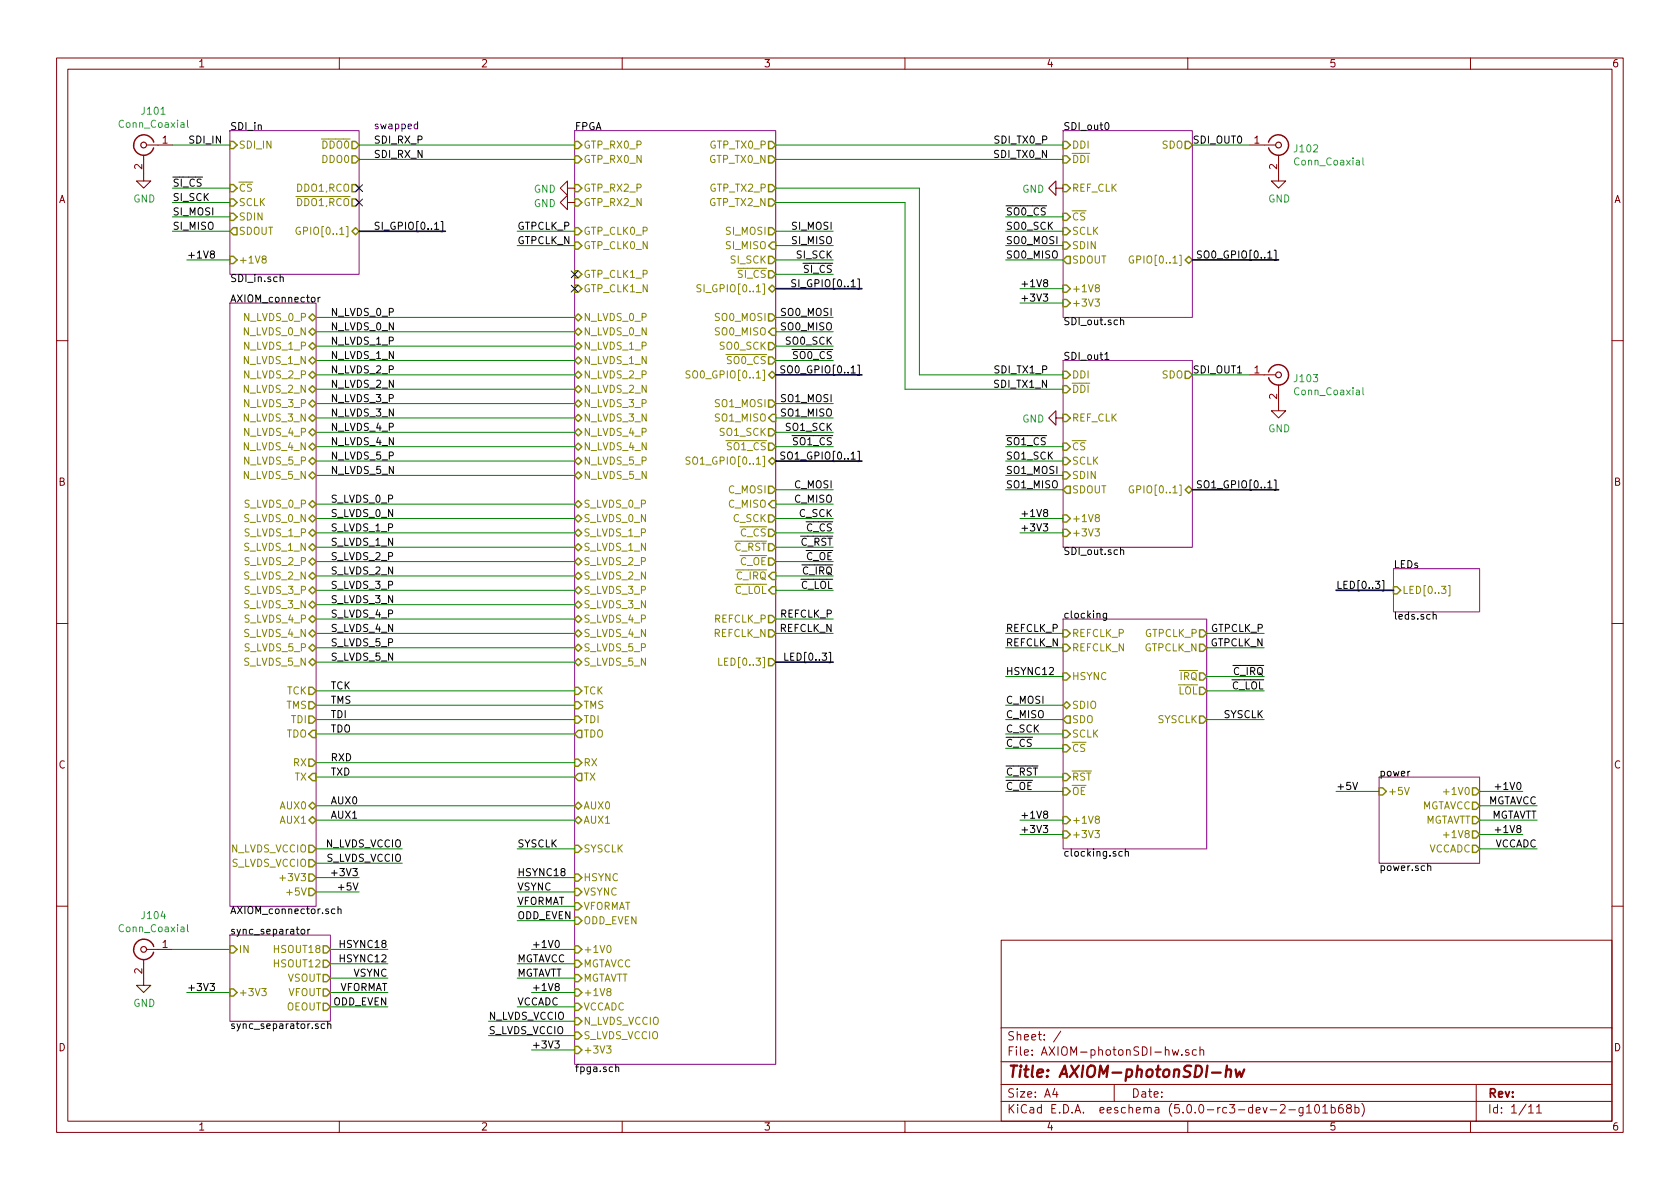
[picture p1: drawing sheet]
EESchema Schematic File Version 4
LIBS:AXIOM-photonSDI-hw-cache
EELAYER 26 0
EELAYER END
$Descr A4 11693 8268
encoding utf-8
Sheet 1 11
Title "AXIOM-photonSDI-hw"
Date ""
Rev ""
Comp ""
Comment1 ""
Comment2 ""
Comment3 ""
Comment4 ""
$EndDescr
$Sheet
S 1600 900  900  1000
U 5AEC3EDD
F0 "SDI_in" 50
F1 "SDI_in.sch" 50
F2 "~CS" I L 1600 1300 50 
F3 "SCLK" I L 1600 1400 50 
F4 "SDIN" I L 1600 1500 50 
F5 "SDOUT" O L 1600 1600 50 
F6 "DDO0" O R 2500 1100 50 
F7 "~DDO0" O R 2500 1000 50 
F8 "SDI_IN" I L 1600 1000 50 
F9 "DDO1,RCO" O R 2500 1300 50 
F10 "~DDO1,RCO" O R 2500 1400 50 
F11 "GPIO[0..1]" B R 2500 1600 50 
F12 "+1V8" I L 1600 1800 50 
$EndSheet
$Sheet
S 7400 900  900  1300
U 5AEC3F24
F0 "SDI_out0" 50
F1 "SDI_out.sch" 50
F2 "GPIO[0..1]" B R 8300 1800 50 
F3 "~CS" I L 7400 1500 50 
F4 "SCLK" I L 7400 1600 50 
F5 "SDIN" I L 7400 1700 50 
F6 "SDOUT" O L 7400 1800 50 
F7 "REF_CLK" I L 7400 1300 50 
F8 "DDI" I L 7400 1000 50 
F9 "~DDI" I L 7400 1100 50 
F10 "SDO" O R 8300 1000 50 
F11 "+3V3" I L 7400 2100 50 
F12 "+1V8" I L 7400 2000 50 
$EndSheet
$Sheet
S 7400 4300 1000 1600
U 5AEC3F2E
F0 "clocking" 50
F1 "clocking.sch" 50
F2 "SDIO" B L 7400 4900 50 
F3 "SDO" O L 7400 5000 50 
F4 "SCLK" I L 7400 5100 50 
F5 "~CS" I L 7400 5200 50 
F6 "REFCLK_P" I L 7400 4400 50 
F7 "REFCLK_N" I L 7400 4500 50 
F8 "GTPCLK_P" O R 8400 4400 50 
F9 "GTPCLK_N" O R 8400 4500 50 
F10 "+1V8" I L 7400 5700 50 
F11 "+3V3" I L 7400 5800 50 
F12 "SYSCLK" O R 8400 5000 50 
F13 "HSYNC" I L 7400 4700 50 
F14 "~RST" I L 7400 5400 50 
F15 "~OE" I L 7400 5500 50 
F16 "~IRQ" O R 8400 4700 50 
F17 "~LOL" O R 8400 4800 50 
$EndSheet
$Sheet
S 9600 5400 700  600 
U 5AEC3F3D
F0 "power" 50
F1 "power.sch" 50
F2 "+5V" I L 9600 5500 50 
F3 "+1V0" O R 10300 5500 50 
F4 "+1V8" O R 10300 5800 50 
F5 "MGTAVCC" O R 10300 5600 50 
F6 "MGTAVTT" O R 10300 5700 50 
F7 "VCCADC" O R 10300 5900 50 
$EndSheet
$Sheet
S 4000 900  1400 6500
U 5AEC3F49
F0 "FPGA" 50
F1 "fpga.sch" 50
F2 "TCK" I L 4000 4800 50 
F3 "TMS" I L 4000 4900 50 
F4 "TDI" I L 4000 5000 50 
F5 "TDO" O L 4000 5100 50 
F6 "GTP_TX0_P" O R 5400 1000 50 
F7 "GTP_TX0_N" O R 5400 1100 50 
F8 "GTP_TX2_P" O R 5400 1300 50 
F9 "GTP_TX2_N" O R 5400 1400 50 
F10 "GTP_CLK0_P" I L 4000 1600 50 
F11 "GTP_CLK0_N" I L 4000 1700 50 
F12 "GTP_CLK1_P" I L 4000 1900 50 
F13 "GTP_CLK1_N" I L 4000 2000 50 
F14 "GTP_RX0_P" I L 4000 1000 50 
F15 "GTP_RX0_N" I L 4000 1100 50 
F16 "GTP_RX2_P" I L 4000 1300 50 
F17 "GTP_RX2_N" I L 4000 1400 50 
F18 "S_LVDS_0_P" B L 4000 3500 50 
F19 "S_LVDS_0_N" B L 4000 3600 50 
F20 "S_LVDS_1_P" B L 4000 3700 50 
F21 "S_LVDS_1_N" B L 4000 3800 50 
F22 "S_LVDS_2_P" B L 4000 3900 50 
F23 "S_LVDS_2_N" B L 4000 4000 50 
F24 "S_LVDS_3_P" B L 4000 4100 50 
F25 "S_LVDS_3_N" B L 4000 4200 50 
F26 "S_LVDS_4_P" B L 4000 4300 50 
F27 "S_LVDS_4_N" B L 4000 4400 50 
F28 "S_LVDS_5_P" B L 4000 4500 50 
F29 "S_LVDS_5_N" B L 4000 4600 50 
F30 "N_LVDS_0_P" B L 4000 2200 50 
F31 "N_LVDS_0_N" B L 4000 2300 50 
F32 "N_LVDS_1_P" B L 4000 2400 50 
F33 "N_LVDS_1_N" B L 4000 2500 50 
F34 "N_LVDS_2_P" B L 4000 2600 50 
F35 "N_LVDS_2_N" B L 4000 2700 50 
F36 "N_LVDS_3_P" B L 4000 2800 50 
F37 "N_LVDS_3_N" B L 4000 2900 50 
F38 "N_LVDS_4_P" B L 4000 3000 50 
F39 "N_LVDS_4_N" B L 4000 3100 50 
F40 "N_LVDS_5_P" B L 4000 3200 50 
F41 "N_LVDS_5_N" B L 4000 3300 50 
F42 "RX" I L 4000 5300 50 
F43 "TX" O L 4000 5400 50 
F44 "AUX0" B L 4000 5600 50 
F45 "AUX1" B L 4000 5700 50 
F46 "SYSCLK" I L 4000 5900 50 
F47 "+1V0" I L 4000 6600 50 
F48 "MGTAVCC" I L 4000 6700 50 
F49 "MGTAVTT" I L 4000 6800 50 
F50 "+1V8" I L 4000 6900 50 
F51 "VCCADC" I L 4000 7000 50 
F52 "S_LVDS_VCCIO" I L 4000 7200 50 
F53 "N_LVDS_VCCIO" I L 4000 7100 50 
F54 "+3V3" I L 4000 7300 50 
F55 "LED[0..3]" O R 5400 4600 50 
F56 "SI_MOSI" O R 5400 1600 50 
F57 "SI_MISO" I R 5400 1700 50 
F58 "SI_SCK" O R 5400 1800 50 
F59 "~SI_CS" O R 5400 1900 50 
F60 "SO0_MOSI" O R 5400 2200 50 
F61 "SO0_MISO" I R 5400 2300 50 
F62 "SO0_SCK" O R 5400 2400 50 
F63 "~SO0_CS" O R 5400 2500 50 
F64 "SO1_MOSI" O R 5400 2800 50 
F65 "SO1_MISO" I R 5400 2900 50 
F66 "SO1_SCK" O R 5400 3000 50 
F67 "~SO1_CS" O R 5400 3100 50 
F68 "C_MOSI" O R 5400 3400 50 
F69 "C_MISO" I R 5400 3500 50 
F70 "C_SCK" O R 5400 3600 50 
F71 "~C_CS" O R 5400 3700 50 
F72 "SI_GPIO[0..1]" B R 5400 2000 50 
F73 "SO0_GPIO[0..1]" B R 5400 2600 50 
F74 "SO1_GPIO[0..1]" B R 5400 3200 50 
F75 "REFCLK_P" O R 5400 4300 50 
F76 "REFCLK_N" O R 5400 4400 50 
F77 "~C_RST" O R 5400 3800 50 
F78 "~C_OE" O R 5400 3900 50 
F79 "~C_IRQ" I R 5400 4000 50 
F80 "~C_LOL" I R 5400 4100 50 
F81 "HSYNC" I L 4000 6100 50 
F82 "VSYNC" I L 4000 6200 50 
F83 "VFORMAT" I L 4000 6300 50 
F84 "ODD_EVEN" I L 4000 6400 50 
$EndSheet
$Comp
L Connector:Conn_Coaxial J101
U 1 1
P 1000 1000
F 0 "J101" H 930 1238 50  0000 C CNN
F 1 "Conn_Coaxial" H 930 1147 50  0000 C CNN
F 2 "Connector_Coaxial:HDBNC_Amphenol_0341018_EdgeMount" H 1000 1000 50  0001 C CNN
F 3 " ~" H 1000 1000 50  0001 C CNN
	1    1000 1000
	-1   0    0    -1  
$EndComp
Wire Wire Line
	1200 1000 1600 1000
$Comp
L power:GND #PWR0101
U 1 1
P 1000 1200
F 0 "#PWR0101" H 1000 950 50  0001 C CNN
F 1 "GND" H 1005 1027 50  0000 C CNN
F 2 "" H 1000 1200 50  0001 C CNN
F 3 "" H 1000 1200 50  0001 C CNN
	1    1000 1200
	1    0    0    -1  
$EndComp
$Comp
L Connector:Conn_Coaxial J102
U 1 1
P 8900 1000
F 0 "J102" H 8999 976 50  0000 L CNN
F 1 "Conn_Coaxial" H 8999 885 50  0000 L CNN
F 2 "Connector_Coaxial:HDBNC_Amphenol_0341018_EdgeMount" H 8900 1000 50  0001 C CNN
F 3 " ~" H 8900 1000 50  0001 C CNN
	1    8900 1000
	1    0    0    -1  
$EndComp
$Comp
L Connector:Conn_Coaxial J103
U 1 1
P 8900 2600
F 0 "J103" H 8999 2576 50  0000 L CNN
F 1 "Conn_Coaxial" H 8999 2485 50  0000 L CNN
F 2 "Connector_Coaxial:HDBNC_Amphenol_0341018_EdgeMount" H 8900 2600 50  0001 C CNN
F 3 " ~" H 8900 2600 50  0001 C CNN
	1    8900 2600
	1    0    0    -1  
$EndComp
Text Label 1550 1000 2    50   ~ 0
SDI_IN
$Sheet
S 9700 3950 600  300 
U 5AFE2BD2
F0 "LEDs" 50
F1 "leds.sch" 50
F2 "LED[0..3]" I L 9700 4100 50 
$EndSheet
$Sheet
S 7400 2500 900  1300
U 5AEC3EFE
F0 "SDI_out1" 50
F1 "SDI_out.sch" 50
F2 "GPIO[0..1]" B R 8300 3400 50 
F3 "~CS" I L 7400 3100 50 
F4 "SCLK" I L 7400 3200 50 
F5 "SDIN" I L 7400 3300 50 
F6 "SDOUT" O L 7400 3400 50 
F7 "REF_CLK" I L 7400 2900 50 
F8 "DDI" I L 7400 2600 50 
F9 "~DDI" I L 7400 2700 50 
F10 "SDO" O R 8300 2600 50 
F11 "+3V3" I L 7400 3700 50 
F12 "+1V8" I L 7400 3600 50 
$EndSheet
Wire Wire Line
	8300 1000 8700 1000
Wire Wire Line
	8700 2600 8300 2600
$Comp
L power:GND #PWR0102
U 1 1
P 8900 1200
F 0 "#PWR0102" H 8900 950 50  0001 C CNN
F 1 "GND" H 8905 1027 50  0000 C CNN
F 2 "" H 8900 1200 50  0001 C CNN
F 3 "" H 8900 1200 50  0001 C CNN
	1    8900 1200
	1    0    0    -1  
$EndComp
$Comp
L power:GND #PWR0106
U 1 1
P 8900 2800
F 0 "#PWR0106" H 8900 2550 50  0001 C CNN
F 1 "GND" H 8905 2627 50  0000 C CNN
F 2 "" H 8900 2800 50  0001 C CNN
F 3 "" H 8900 2800 50  0001 C CNN
	1    8900 2800
	1    0    0    -1  
$EndComp
Text Label 8300 1000 0    50   ~ 0
SDI_OUT0
Text Label 8300 2600 0    50   ~ 0
SDI_OUT1
Wire Wire Line
	2200 5900 2800 5900
Wire Wire Line
	2200 6000 2800 6000
Wire Wire Line
	2200 2200 4000 2200
Wire Wire Line
	4000 2300 2200 2300
Wire Wire Line
	2200 2400 4000 2400
Wire Wire Line
	2200 2600 4000 2600
Wire Wire Line
	2200 2500 4000 2500
Wire Wire Line
	4000 2700 2200 2700
Wire Wire Line
	2200 2800 4000 2800
Wire Wire Line
	4000 2900 2200 2900
Wire Wire Line
	2200 3000 4000 3000
Wire Wire Line
	4000 3100 2200 3100
Wire Wire Line
	2200 3200 4000 3200
Wire Wire Line
	4000 3300 2200 3300
Wire Wire Line
	2200 4800 4000 4800
Wire Wire Line
	4000 4900 2200 4900
Wire Wire Line
	2200 5000 4000 5000
Wire Wire Line
	4000 5100 2200 5100
Wire Wire Line
	2200 5300 4000 5300
Wire Wire Line
	4000 5400 2200 5400
Wire Wire Line
	2200 5600 4000 5600
Wire Wire Line
	4000 5700 2200 5700
Wire Wire Line
	2200 3500 4000 3500
Wire Wire Line
	4000 3600 2200 3600
Wire Wire Line
	2200 3700 4000 3700
Wire Wire Line
	4000 3800 2200 3800
Wire Wire Line
	2200 3900 4000 3900
Wire Wire Line
	4000 4000 2200 4000
Wire Wire Line
	2200 4100 4000 4100
Wire Wire Line
	4000 4200 2200 4200
Wire Wire Line
	2200 4300 4000 4300
Wire Wire Line
	4000 4400 2200 4400
Wire Wire Line
	2200 4500 4000 4500
Wire Wire Line
	4000 4600 2200 4600
Wire Wire Line
	2200 6200 2500 6200
Wire Wire Line
	9300 5500 9600 5500
Text Label 9300 5500 0    50   ~ 0
+5V
Text Label 2800 5900 2    50   ~ 0
N_LVDS_VCCIO
Wire Wire Line
	3400 7100 4000 7100
Text Label 3400 7100 0    50   ~ 0
N_LVDS_VCCIO
Text Label 2800 6000 2    50   ~ 0
S_LVDS_VCCIO
Wire Wire Line
	3400 7200 4000 7200
Text Label 3400 7200 0    50   ~ 0
S_LVDS_VCCIO
Wire Wire Line
	10700 5900 10300 5900
Text Label 10700 5900 2    50   ~ 0
VCCADC
Wire Wire Line
	3600 7000 4000 7000
Text Label 3600 7000 0    50   ~ 0
VCCADC
Wire Wire Line
	10700 5600 10300 5600
Text Label 10700 5600 2    50   ~ 0
MGTAVCC
Wire Wire Line
	3600 6700 4000 6700
Text Label 3600 6700 0    50   ~ 0
MGTAVCC
Wire Wire Line
	10700 5700 10300 5700
Text Label 10700 5700 2    50   ~ 0
MGTAVTT
Wire Wire Line
	3600 6800 4000 6800
Text Label 3600 6800 0    50   ~ 0
MGTAVTT
$Sheet
S 1600 2100 600  4200
U 5AEC3F53
F0 "AXIOM_connector" 50
F1 "AXIOM_connector.sch" 50
F2 "S_LVDS_0_P" B R 2200 3500 50 
F3 "S_LVDS_0_N" B R 2200 3600 50 
F4 "S_LVDS_1_P" B R 2200 3700 50 
F5 "S_LVDS_1_N" B R 2200 3800 50 
F6 "S_LVDS_2_P" B R 2200 3900 50 
F7 "S_LVDS_2_N" B R 2200 4000 50 
F8 "S_LVDS_3_P" B R 2200 4100 50 
F9 "S_LVDS_3_N" B R 2200 4200 50 
F10 "S_LVDS_4_P" B R 2200 4300 50 
F11 "S_LVDS_4_N" B R 2200 4400 50 
F12 "S_LVDS_5_P" B R 2200 4500 50 
F13 "S_LVDS_5_N" B R 2200 4600 50 
F14 "N_LVDS_0_P" B R 2200 2200 50 
F15 "N_LVDS_0_N" B R 2200 2300 50 
F16 "N_LVDS_1_P" B R 2200 2400 50 
F17 "N_LVDS_1_N" B R 2200 2500 50 
F18 "N_LVDS_2_P" B R 2200 2600 50 
F19 "N_LVDS_2_N" B R 2200 2700 50 
F20 "N_LVDS_3_P" B R 2200 2800 50 
F21 "N_LVDS_3_N" B R 2200 2900 50 
F22 "N_LVDS_4_P" B R 2200 3000 50 
F23 "N_LVDS_4_N" B R 2200 3100 50 
F24 "N_LVDS_5_P" B R 2200 3200 50 
F25 "N_LVDS_5_N" B R 2200 3300 50 
F26 "TCK" O R 2200 4800 50 
F27 "TMS" O R 2200 4900 50 
F28 "TDI" O R 2200 5000 50 
F29 "TDO" I R 2200 5100 50 
F30 "RX" O R 2200 5300 50 
F31 "TX" I R 2200 5400 50 
F32 "AUX0" B R 2200 5600 50 
F33 "AUX1" B R 2200 5700 50 
F34 "N_LVDS_VCCIO" O R 2200 5900 50 
F35 "S_LVDS_VCCIO" O R 2200 6000 50 
F36 "+5V" O R 2200 6200 50 
F37 "+3V3" O R 2200 6100 50 
$EndSheet
Text Label 2500 6200 2    50   ~ 0
+5V
Wire Wire Line
	5400 1300 6400 1300
Wire Wire Line
	6400 1300 6400 2600
Wire Wire Line
	6300 2700 6300 1400
Wire Wire Line
	6300 1400 5400 1400
Wire Wire Line
	5400 1000 7400 1000
Wire Wire Line
	7400 1100 5400 1100
Wire Wire Line
	6400 2600 7400 2600
Wire Wire Line
	7400 2700 6300 2700
Wire Wire Line
	2500 1000 4000 1000
Wire Wire Line
	4000 1100 2500 1100
Text Label 2600 1000 0    50   ~ 0
SDI_RX_P
Text Label 2600 1100 0    50   ~ 0
SDI_RX_N
Text Label 7300 1000 2    50   ~ 0
SDI_TX0_P
Text Label 7300 1100 2    50   ~ 0
SDI_TX0_N
Text Label 7300 2600 2    50   ~ 0
SDI_TX1_P
Text Label 7300 2700 2    50   ~ 0
SDI_TX1_N
Wire Wire Line
	10600 5800 10300 5800
Text Label 10600 5800 2    50   ~ 0
+1V8
Wire Wire Line
	3700 6900 4000 6900
Wire Wire Line
	7100 5700 7400 5700
Wire Wire Line
	1300 1800 1600 1800
Wire Wire Line
	7100 2000 7400 2000
Wire Wire Line
	7100 3600 7400 3600
Text Label 3700 6900 0    50   ~ 0
+1V8
Text Label 7100 5700 0    50   ~ 0
+1V8
Text Label 7100 3600 0    50   ~ 0
+1V8
Text Label 7100 2000 0    50   ~ 0
+1V8
Text Label 1300 1800 0    50   ~ 0
+1V8
Wire Wire Line
	10600 5500 10300 5500
Wire Wire Line
	3700 6600 4000 6600
Text Label 3700 6600 0    50   ~ 0
+1V0
Text Label 10600 5500 2    50   ~ 0
+1V0
Wire Wire Line
	2500 6100 2200 6100
Wire Wire Line
	3700 7300 4000 7300
Wire Wire Line
	7100 5800 7400 5800
Wire Wire Line
	7100 2100 7400 2100
Wire Wire Line
	7100 3700 7400 3700
Text Label 7100 3700 0    50   ~ 0
+3V3
Text Label 7100 2100 0    50   ~ 0
+3V3
Text Label 7100 5800 0    50   ~ 0
+3V3
Text Label 3700 7300 0    50   ~ 0
+3V3
Text Label 2500 6100 2    50   ~ 0
+3V3
$Comp
L power:GND #PWR0103
U 1 1
P 4000 1300
F 0 "#PWR0103" H 4000 1050 50  0001 C CNN
F 1 "GND" V 4005 1172 50  0000 R CNN
F 2 "" H 4000 1300 50  0001 C CNN
F 3 "" H 4000 1300 50  0001 C CNN
	1    4000 1300
	0    1    1    0   
$EndComp
$Comp
L power:GND #PWR0105
U 1 1
P 4000 1400
F 0 "#PWR0105" H 4000 1150 50  0001 C CNN
F 1 "GND" V 4005 1272 50  0000 R CNN
F 2 "" H 4000 1400 50  0001 C CNN
F 3 "" H 4000 1400 50  0001 C CNN
	1    4000 1400
	0    1    1    0   
$EndComp
Wire Bus Line
	9300 4100 9700 4100
Text Label 9300 4100 0    50   ~ 0
LED[0..3]
Wire Wire Line
	3600 5900 4000 5900
Text Label 3600 5900 0    50   ~ 0
SYSCLK
Wire Wire Line
	8800 5000 8400 5000
Text Label 8800 5000 2    50   ~ 0
SYSCLK
Wire Wire Line
	8800 4400 8400 4400
Wire Wire Line
	8800 4500 8400 4500
Text Label 8800 4400 2    50   ~ 0
GTPCLK_P
Text Label 8800 4500 2    50   ~ 0
GTPCLK_N
Wire Bus Line
	8900 1800 8300 1800
Text Label 8900 1800 2    50   ~ 0
SO0_GPIO[0..1]
Wire Bus Line
	8900 3400 8300 3400
Text Label 8900 3400 2    50   ~ 0
SO1_GPIO[0..1]
Text Label 6000 2600 2    50   ~ 0
SO0_GPIO[0..1]
Wire Bus Line
	6000 2600 5400 2600
Text Label 6000 3200 2    50   ~ 0
SO1_GPIO[0..1]
Wire Bus Line
	6000 3200 5400 3200
Text Label 6000 2000 2    50   ~ 0
SI_GPIO[0..1]
Wire Bus Line
	6000 2000 5400 2000
Text Label 3100 1600 2    50   ~ 0
SI_GPIO[0..1]
Wire Bus Line
	3100 1600 2500 1600
Wire Wire Line
	1200 1300 1600 1300
Text Label 1200 1300 0    50   ~ 0
~SI_CS
Text Label 1200 1400 0    50   ~ 0
SI_SCK
Wire Wire Line
	1200 1400 1600 1400
Wire Wire Line
	1200 1500 1600 1500
Wire Wire Line
	1200 1600 1600 1600
Text Label 1200 1500 0    50   ~ 0
SI_MOSI
Text Label 1200 1600 0    50   ~ 0
SI_MISO
Wire Wire Line
	7000 1500 7400 1500
Text Label 7000 1500 0    50   ~ 0
~SO0_CS
Text Label 7000 1600 0    50   ~ 0
SO0_SCK
Wire Wire Line
	7000 1600 7400 1600
Wire Wire Line
	7000 1700 7400 1700
Wire Wire Line
	7000 1800 7400 1800
Text Label 7000 1700 0    50   ~ 0
SO0_MOSI
Text Label 7000 1800 0    50   ~ 0
SO0_MISO
Wire Wire Line
	7000 3100 7400 3100
Text Label 7000 3100 0    50   ~ 0
~SO1_CS
Text Label 7000 3200 0    50   ~ 0
SO1_SCK
Wire Wire Line
	7000 3200 7400 3200
Wire Wire Line
	7000 3300 7400 3300
Wire Wire Line
	7000 3400 7400 3400
Text Label 7000 3300 0    50   ~ 0
SO1_MOSI
Text Label 7000 3400 0    50   ~ 0
SO1_MISO
Wire Wire Line
	5800 2500 5400 2500
Text Label 5800 2500 2    50   ~ 0
~SO0_CS
Text Label 5800 2400 2    50   ~ 0
SO0_SCK
Wire Wire Line
	5800 2400 5400 2400
Wire Wire Line
	5800 2200 5400 2200
Wire Wire Line
	5800 2300 5400 2300
Text Label 5800 2200 2    50   ~ 0
SO0_MOSI
Text Label 5800 2300 2    50   ~ 0
SO0_MISO
Wire Wire Line
	5800 3100 5400 3100
Text Label 5800 3100 2    50   ~ 0
~SO1_CS
Text Label 5800 3000 2    50   ~ 0
SO1_SCK
Wire Wire Line
	5800 3000 5400 3000
Wire Wire Line
	5800 2800 5400 2800
Wire Wire Line
	5800 2900 5400 2900
Text Label 5800 2800 2    50   ~ 0
SO1_MOSI
Text Label 5800 2900 2    50   ~ 0
SO1_MISO
Wire Wire Line
	5800 1900 5400 1900
Text Label 5800 1900 2    50   ~ 0
~SI_CS
Text Label 5800 1800 2    50   ~ 0
SI_SCK
Wire Wire Line
	5800 1800 5400 1800
Wire Wire Line
	5800 1600 5400 1600
Wire Wire Line
	5800 1700 5400 1700
Text Label 5800 1600 2    50   ~ 0
SI_MOSI
Text Label 5800 1700 2    50   ~ 0
SI_MISO
Wire Wire Line
	5800 3400 5400 3400
Wire Wire Line
	5800 3500 5400 3500
Wire Wire Line
	5800 3600 5400 3600
Wire Wire Line
	5800 3700 5400 3700
Text Label 5800 3400 2    50   ~ 0
C_MOSI
Text Label 5800 3500 2    50   ~ 0
C_MISO
Text Label 5800 3600 2    50   ~ 0
C_SCK
Text Label 5800 3700 2    50   ~ 0
~C_CS
Wire Wire Line
	7000 4900 7400 4900
Wire Wire Line
	7000 5000 7400 5000
Wire Wire Line
	7000 5100 7400 5100
Wire Wire Line
	7000 5200 7400 5200
Text Label 7000 4900 0    50   ~ 0
C_MOSI
Text Label 7000 5000 0    50   ~ 0
C_MISO
Text Label 7000 5100 0    50   ~ 0
C_SCK
Text Label 7000 5200 0    50   ~ 0
~C_CS
Wire Wire Line
	5800 4300 5400 4300
Wire Wire Line
	5800 4400 5400 4400
Text Label 5800 4300 2    50   ~ 0
REFCLK_P
Text Label 5800 4400 2    50   ~ 0
REFCLK_N
Wire Wire Line
	7000 4400 7400 4400
Wire Wire Line
	7000 4500 7400 4500
Text Label 7000 4400 0    50   ~ 0
REFCLK_P
Text Label 7000 4500 0    50   ~ 0
REFCLK_N
Wire Wire Line
	3600 1600 4000 1600
Wire Wire Line
	3600 1700 4000 1700
Text Label 3600 1600 0    50   ~ 0
GTPCLK_P
Text Label 3600 1700 0    50   ~ 0
GTPCLK_N
Wire Bus Line
	5400 4600 5800 4600
Text Label 5800 4600 2    50   ~ 0
LED[0..3]
Text Label 2300 2200 0    50   ~ 0
N_LVDS_0_P
Text Label 2300 2300 0    50   ~ 0
N_LVDS_0_N
Text Label 2300 2400 0    50   ~ 0
N_LVDS_1_P
Text Label 2300 2500 0    50   ~ 0
N_LVDS_1_N
Text Label 2300 2600 0    50   ~ 0
N_LVDS_2_P
Text Label 2300 2700 0    50   ~ 0
N_LVDS_2_N
Text Label 2300 2800 0    50   ~ 0
N_LVDS_3_P
Text Label 2300 2900 0    50   ~ 0
N_LVDS_3_N
Text Label 2300 3000 0    50   ~ 0
N_LVDS_4_P
Text Label 2300 3100 0    50   ~ 0
N_LVDS_4_N
Text Label 2300 3200 0    50   ~ 0
N_LVDS_5_P
Text Label 2300 3300 0    50   ~ 0
N_LVDS_5_N
Text Label 2300 4800 0    50   ~ 0
TCK
Text Label 2300 4900 0    50   ~ 0
TMS
Text Label 2300 5000 0    50   ~ 0
TDI
Text Label 2300 5100 0    50   ~ 0
TDO
Text Label 2300 5300 0    50   ~ 0
RXD
Text Label 2300 5400 0    50   ~ 0
TXD
Text Label 2300 5600 0    50   ~ 0
AUX0
Text Label 2300 5700 0    50   ~ 0
AUX1
$Comp
L power:GND #PWR0104
U 1 1
P 7400 1300
F 0 "#PWR0104" H 7400 1050 50  0001 C CNN
F 1 "GND" V 7405 1172 50  0000 R CNN
F 2 "" H 7400 1300 50  0001 C CNN
F 3 "" H 7400 1300 50  0001 C CNN
	1    7400 1300
	0    1    1    0   
$EndComp
$Comp
L power:GND #PWR0107
U 1 1
P 7400 2900
F 0 "#PWR0107" H 7400 2650 50  0001 C CNN
F 1 "GND" V 7405 2772 50  0000 R CNN
F 2 "" H 7400 2900 50  0001 C CNN
F 3 "" H 7400 2900 50  0001 C CNN
	1    7400 2900
	0    1    1    0   
$EndComp
Text Label 2300 3500 0    50   ~ 0
S_LVDS_0_P
Text Label 2300 3600 0    50   ~ 0
S_LVDS_0_N
Text Label 2300 3700 0    50   ~ 0
S_LVDS_1_P
Text Label 2300 3800 0    50   ~ 0
S_LVDS_1_N
Text Label 2300 3900 0    50   ~ 0
S_LVDS_2_P
Text Label 2300 4000 0    50   ~ 0
S_LVDS_2_N
Text Label 2300 4100 0    50   ~ 0
S_LVDS_3_P
Text Label 2300 4200 0    50   ~ 0
S_LVDS_3_N
Text Label 2300 4300 0    50   ~ 0
S_LVDS_4_P
Text Label 2300 4500 0    50   ~ 0
S_LVDS_5_P
Text Label 2300 4600 0    50   ~ 0
S_LVDS_5_N
Text Label 2300 4400 0    50   ~ 0
S_LVDS_4_N
$Comp
L Connector:Conn_Coaxial J104
U 1 1
P 1000 6600
F 0 "J104" H 930 6838 50  0000 C CNN
F 1 "Conn_Coaxial" H 930 6747 50  0000 C CNN
F 2 "Connector_Coaxial:HDBNC_Amphenol_0341018_EdgeMount" H 1000 6600 50  0001 C CNN
F 3 " ~" H 1000 6600 50  0001 C CNN
	1    1000 6600
	-1   0    0    -1  
$EndComp
$Comp
L power:GND #PWR0108
U 1 1
P 1000 6800
F 0 "#PWR0108" H 1000 6550 50  0001 C CNN
F 1 "GND" H 1005 6627 50  0000 C CNN
F 2 "" H 1000 6800 50  0001 C CNN
F 3 "" H 1000 6800 50  0001 C CNN
	1    1000 6800
	1    0    0    -1  
$EndComp
Wire Wire Line
	1200 6600 1600 6600
Wire Wire Line
	1300 6900 1600 6900
Text Label 1300 6900 0    50   ~ 0
+3V3
Wire Wire Line
	2700 6600 2300 6600
Wire Wire Line
	2700 6800 2300 6800
Wire Wire Line
	2700 6900 2300 6900
Wire Wire Line
	2700 7000 2300 7000
Text Label 2700 6600 2    50   ~ 0
HSYNC18
Text Label 2700 6800 2    50   ~ 0
VSYNC
Text Label 2700 7000 2    50   ~ 0
ODD_EVEN
Text Label 2700 6900 2    50   ~ 0
VFORMAT
$Sheet
S 1600 6500 700  600 
U 5C2B2515
F0 "sync_separator" 50
F1 "sync_separator.sch" 50
F2 "IN" I L 1600 6600 50 
F3 "+3V3" I L 1600 6900 50 
F4 "VSOUT" O R 2300 6800 50 
F5 "VFOUT" O R 2300 6900 50 
F6 "OEOUT" O R 2300 7000 50 
F7 "HSOUT18" O R 2300 6600 50 
F8 "HSOUT12" O R 2300 6700 50 
$EndSheet
Wire Wire Line
	7000 4700 7400 4700
Text Label 7000 4700 0    50   ~ 0
HSYNC12
Text Notes 2600 900  0    50   ~ 0
swapped
Wire Wire Line
	7000 5400 7400 5400
Wire Wire Line
	7000 5500 7400 5500
Wire Wire Line
	8800 4700 8400 4700
Wire Wire Line
	8800 4800 8400 4800
Text Label 7000 5400 0    50   ~ 0
~C_RST
Text Label 7000 5500 0    50   ~ 0
~C_OE
Text Label 8800 4700 2    50   ~ 0
~C_IRQ
Text Label 8800 4800 2    50   ~ 0
~C_LOL
Wire Wire Line
	5800 4000 5400 4000
Wire Wire Line
	5800 4100 5400 4100
Text Label 5800 4000 2    50   ~ 0
~C_IRQ
Text Label 5800 4100 2    50   ~ 0
~C_LOL
Wire Wire Line
	5800 3800 5400 3800
Wire Wire Line
	5800 3900 5400 3900
Text Label 5800 3800 2    50   ~ 0
~C_RST
Text Label 5800 3900 2    50   ~ 0
~C_OE
Wire Wire Line
	3600 6100 4000 6100
Wire Wire Line
	3600 6200 4000 6200
Wire Wire Line
	3600 6300 4000 6300
Wire Wire Line
	3600 6400 4000 6400
Text Label 3600 6100 0    50   ~ 0
HSYNC18
Text Label 3600 6200 0    50   ~ 0
VSYNC
Text Label 3600 6400 0    50   ~ 0
ODD_EVEN
Text Label 3600 6300 0    50   ~ 0
VFORMAT
Wire Wire Line
	2700 6700 2300 6700
Text Label 2700 6700 2    50   ~ 0
HSYNC12
NoConn ~ 2500 1300
NoConn ~ 2500 1400
NoConn ~ 4000 1900
NoConn ~ 4000 2000
$EndSCHEMATC
